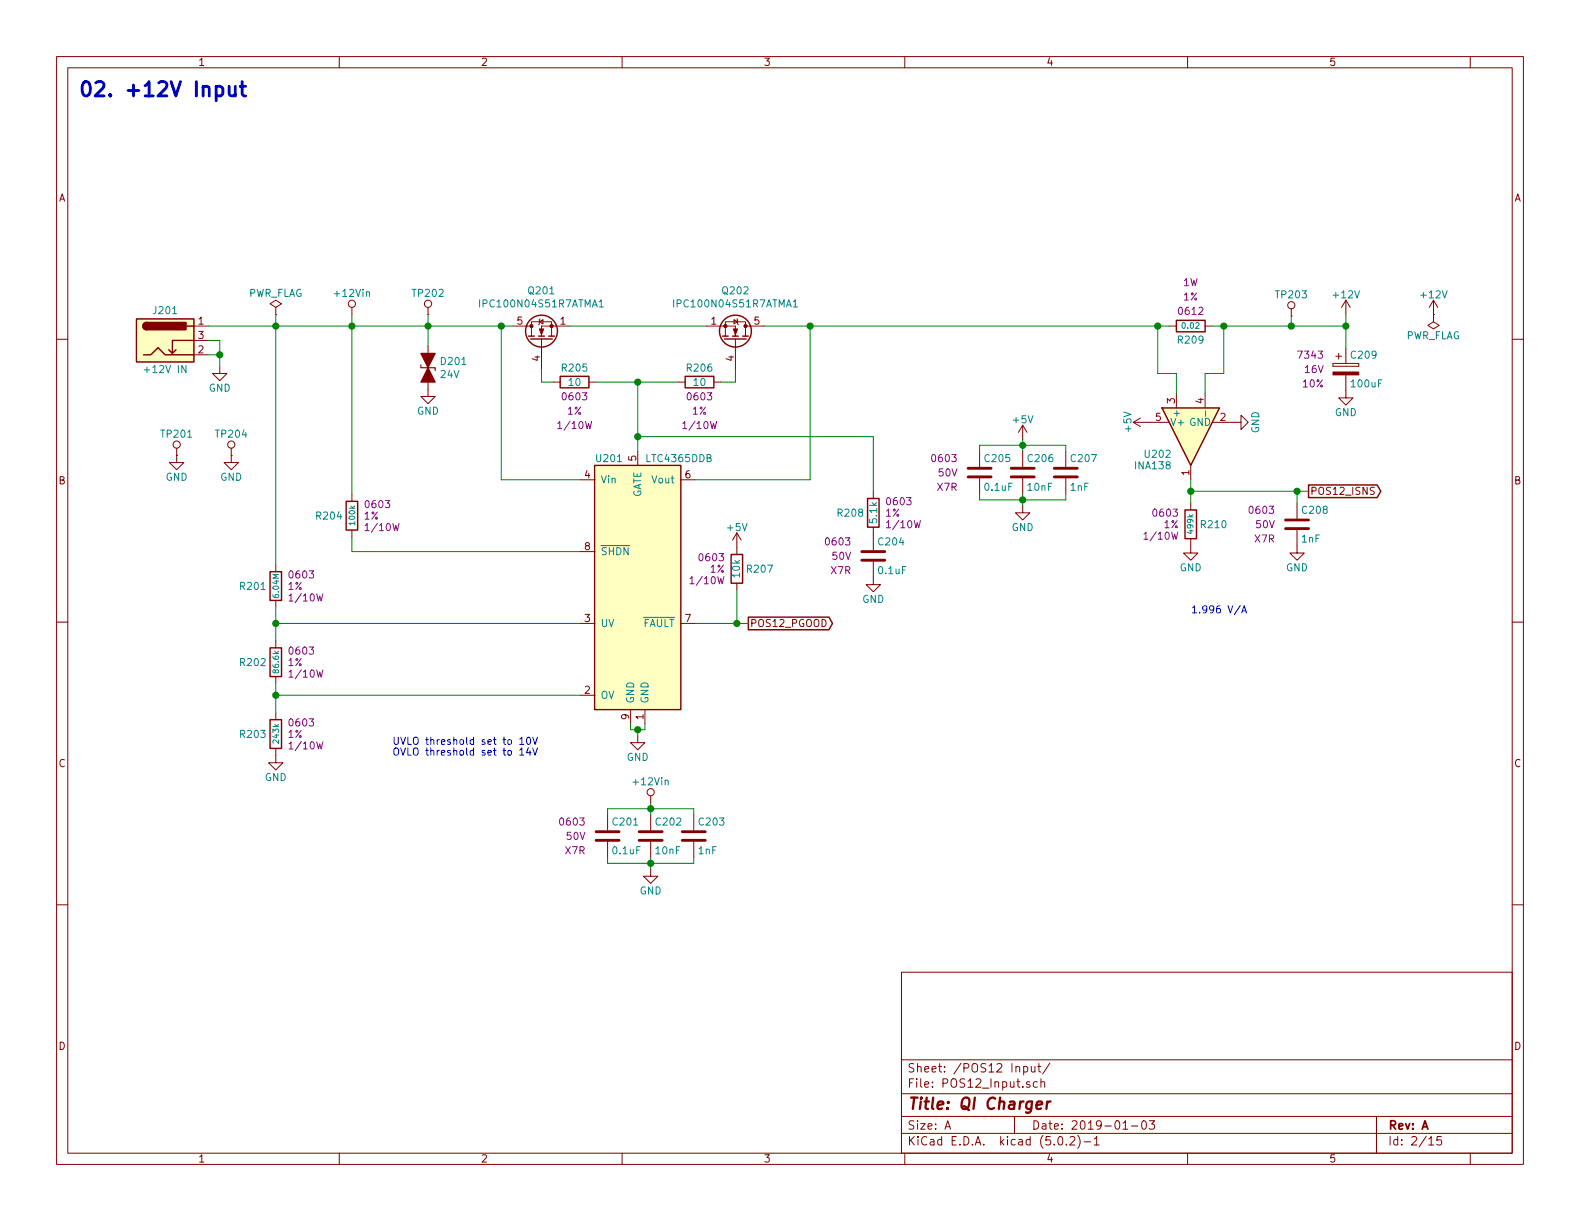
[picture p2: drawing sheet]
EESchema Schematic File Version 4
EELAYER 26 0
EELAYER END
$Descr A 11000 8500
encoding utf-8
Sheet 2 15
Title "QI Charger"
Date "2019-01-03"
Rev "A"
Comp ""
Comment1 ""
Comment2 ""
Comment3 ""
Comment4 ""
$EndDescr
$Comp
L power:GND #PWR0101
U 1 1
P 4440 5120
F 0 "#PWR0101" H 4440 4870 50  0001 C CNN
F 1 "GND" H 4440 4970 50  0000 C CNN
F 2 "" H 4440 5120 50  0001 C CNN
F 3 "" H 4440 5120 50  0001 C CNN
	1    4440 5120
	1    0    0    -1  
$EndComp
Wire Wire Line
	4440 5120 4440 5080
Wire Wire Line
	4440 5080 4390 5080
Wire Wire Line
	4390 5080 4390 5040
Wire Wire Line
	4440 5080 4490 5080
Wire Wire Line
	4490 5080 4490 5040
Connection ~ 4440 5080
$Comp
L Custom_Library:R_Custom R?
U 1 1
P 1920 4080
AR Path="/5BB2595E/5BB576E9" Ref="R?"  Part="1" 
AR Path="/5BAAE0FA/5BB576E9" Ref="R?"  Part="1" 
AR Path="/5BB86F23/5BB576E9" Ref="R?"  Part="1" 
AR Path="/5C1D5C9E/5BB576E9" Ref="R201"  Part="1" 
F 0 "R201" H 1860 4080 50  0000 R CNN
F 1 "6.04M" V 1920 4080 40  0000 C CNN
F 2 "Resistors_SMD:R_0603" H 1920 4080 50  0001 C CNN
F 3 "" H 1920 4080 50  0001 C CNN
F 4 "541-6.04MHCT-ND" H 2220 4480 60  0001 C CNN "Digi-Key PN"
F 5 "0603" H 2000 4160 50  0000 L CNN "display_footprint"
F 6 "1%" H 2000 4080 50  0000 L CNN "Tolerance"
F 7 "1/10W" H 2000 4000 50  0000 L CNN "Wattage"
	1    1920 4080
	1    0    0    -1  
$EndComp
$Comp
L Custom_Library:C_Custom C?
U 1 1
P 4230 5820
AR Path="/5BAAE16C/5BB576FA" Ref="C?"  Part="1" 
AR Path="/5BB181D8/5BB576FA" Ref="C?"  Part="1" 
AR Path="/5BB2595E/5BB576FA" Ref="C?"  Part="1" 
AR Path="/5BAAE0FA/5BB576FA" Ref="C?"  Part="1" 
AR Path="/5BB86F23/5BB576FA" Ref="C?"  Part="1" 
AR Path="/5C1D5C9E/5BB576FA" Ref="C201"  Part="1" 
F 0 "C201" H 4255 5920 50  0000 L CNN
F 1 "0.1uF" H 4255 5720 50  0000 L CNN
F 2 "Capacitors_SMD:C_0603" H 4268 5670 50  0001 C CNN
F 3 "" H 4255 5920 50  0001 C CNN
F 4 "0603" H 4080 5920 50  0000 R CNN "display_footprint"
F 5 "50V" H 4080 5820 50  0000 R CNN "Voltage"
F 6 "X7R" H 4080 5720 50  0000 R CNN "Dielectric"
F 7 "311-1344-1-ND" H 4655 6320 60  0001 C CNN "Digi-Key PN"
	1    4230 5820
	1    0    0    -1  
$EndComp
$Comp
L Custom_Library:C_Custom C?
U 1 1
P 4530 5820
AR Path="/5BAAE16C/5BB57705" Ref="C?"  Part="1" 
AR Path="/5BB181D8/5BB57705" Ref="C?"  Part="1" 
AR Path="/5BB2595E/5BB57705" Ref="C?"  Part="1" 
AR Path="/5BAAE0FA/5BB57705" Ref="C?"  Part="1" 
AR Path="/5BB86F23/5BB57705" Ref="C?"  Part="1" 
AR Path="/5C1D5C9E/5BB57705" Ref="C202"  Part="1" 
F 0 "C202" H 4555 5920 50  0000 L CNN
F 1 "10nF" H 4555 5720 50  0000 L CNN
F 2 "Capacitors_SMD:C_0603" H 4568 5670 50  0001 C CNN
F 3 "" H 4555 5920 50  0001 C CNN
F 4 "0603" H 4380 5920 50  0001 R CNN "display_footprint"
F 5 "50V" H 4380 5820 50  0001 R CNN "Voltage"
F 6 "X7R" H 4380 5720 50  0001 R CNN "Dielectric"
F 7 "1276-1921-1-ND" H 4955 6320 60  0001 C CNN "Digi-Key PN"
	1    4530 5820
	1    0    0    -1  
$EndComp
$Comp
L Custom_Library:C_Custom C?
U 1 1
P 4830 5820
AR Path="/5BAAE16C/5BB57710" Ref="C?"  Part="1" 
AR Path="/5BB181D8/5BB57710" Ref="C?"  Part="1" 
AR Path="/5BB2595E/5BB57710" Ref="C?"  Part="1" 
AR Path="/5BAAE0FA/5BB57710" Ref="C?"  Part="1" 
AR Path="/5BB86F23/5BB57710" Ref="C?"  Part="1" 
AR Path="/5C1D5C9E/5BB57710" Ref="C203"  Part="1" 
F 0 "C203" H 4855 5920 50  0000 L CNN
F 1 "1nF" H 4855 5720 50  0000 L CNN
F 2 "Capacitors_SMD:C_0603" H 4868 5670 50  0001 C CNN
F 3 "" H 4855 5920 50  0001 C CNN
F 4 "0603" H 4680 5920 50  0001 R CNN "display_footprint"
F 5 "50V" H 4680 5820 50  0001 R CNN "Voltage"
F 6 "X7R" H 4680 5720 50  0001 R CNN "Dielectric"
F 7 "1276-1018-1-ND" H 5255 6320 60  0001 C CNN "Digi-Key PN"
	1    4830 5820
	1    0    0    -1  
$EndComp
Wire Wire Line
	4530 6050 4530 6010
Wire Wire Line
	4530 6010 4230 6010
Wire Wire Line
	4230 6010 4230 5970
Connection ~ 4530 6010
Wire Wire Line
	4530 6010 4530 5970
Wire Wire Line
	4530 6010 4830 6010
Wire Wire Line
	4830 6010 4830 5970
Wire Wire Line
	4530 5590 4530 5630
Wire Wire Line
	4230 5670 4230 5630
Wire Wire Line
	4230 5630 4530 5630
Wire Wire Line
	4830 5630 4830 5670
Connection ~ 4530 5630
Wire Wire Line
	4530 5630 4530 5670
Wire Wire Line
	4530 5630 4830 5630
$Comp
L Custom_Library:R_Custom R?
U 1 1
P 1920 4610
AR Path="/5BB2595E/5BB57974" Ref="R?"  Part="1" 
AR Path="/5BAAE0FA/5BB57974" Ref="R?"  Part="1" 
AR Path="/5BB86F23/5BB57974" Ref="R?"  Part="1" 
AR Path="/5C1D5C9E/5BB57974" Ref="R202"  Part="1" 
F 0 "R202" H 1860 4610 50  0000 R CNN
F 1 "86.6k" V 1920 4610 40  0000 C CNN
F 2 "Resistors_SMD:R_0603" H 1920 4610 50  0001 C CNN
F 3 "" H 1920 4610 50  0001 C CNN
F 4 "311-86.6KHRCT-ND" H 2220 5010 60  0001 C CNN "Digi-Key PN"
F 5 "0603" H 2000 4690 50  0000 L CNN "display_footprint"
F 6 "1%" H 2000 4610 50  0000 L CNN "Tolerance"
F 7 "1/10W" H 2000 4530 50  0000 L CNN "Wattage"
	1    1920 4610
	1    0    0    -1  
$EndComp
$Comp
L Custom_Library:R_Custom R?
U 1 1
P 1920 5110
AR Path="/5BB2595E/5BB579AE" Ref="R?"  Part="1" 
AR Path="/5BAAE0FA/5BB579AE" Ref="R?"  Part="1" 
AR Path="/5BB86F23/5BB579AE" Ref="R?"  Part="1" 
AR Path="/5C1D5C9E/5BB579AE" Ref="R203"  Part="1" 
F 0 "R203" H 1860 5110 50  0000 R CNN
F 1 "243k" V 1920 5110 40  0000 C CNN
F 2 "Resistors_SMD:R_0603" H 1920 5110 50  0001 C CNN
F 3 "" H 1920 5110 50  0001 C CNN
F 4 "311-243KHRCT-ND" H 2220 5510 60  0001 C CNN "Digi-Key PN"
F 5 "0603" H 2000 5190 50  0000 L CNN "display_footprint"
F 6 "1%" H 2000 5110 50  0000 L CNN "Tolerance"
F 7 "1/10W" H 2000 5030 50  0000 L CNN "Wattage"
	1    1920 5110
	1    0    0    -1  
$EndComp
$Comp
L power:GND #PWR0102
U 1 1
P 1920 5260
F 0 "#PWR0102" H 1920 5010 50  0001 C CNN
F 1 "GND" H 1920 5110 50  0000 C CNN
F 2 "" H 1920 5260 50  0001 C CNN
F 3 "" H 1920 5260 50  0001 C CNN
	1    1920 5260
	1    0    0    -1  
$EndComp
Wire Wire Line
	1920 4840 1920 4760
Wire Wire Line
	1920 4840 1920 4960
Connection ~ 1920 4840
Wire Wire Line
	1920 4340 1920 4230
Wire Wire Line
	1920 4340 1920 4460
Connection ~ 1920 4340
$Comp
L Custom_Library:R_Custom R?
U 1 1
P 2450 3590
AR Path="/5BB2595E/5BB590A5" Ref="R?"  Part="1" 
AR Path="/5BAAE0FA/5BB590A5" Ref="R?"  Part="1" 
AR Path="/5BB86F23/5BB590A5" Ref="R?"  Part="1" 
AR Path="/5C1D5C9E/5BB590A5" Ref="R204"  Part="1" 
F 0 "R204" H 2390 3590 50  0000 R CNN
F 1 "100k" V 2450 3590 40  0000 C CNN
F 2 "Resistors_SMD:R_0603" H 2450 3590 50  0001 C CNN
F 3 "" H 2450 3590 50  0001 C CNN
F 4 "A106046CT-ND" H 2750 3990 60  0001 C CNN "Digi-Key PN"
F 5 "0603" H 2530 3670 50  0000 L CNN "display_footprint"
F 6 "1%" H 2530 3590 50  0000 L CNN "Tolerance"
F 7 "1/10W" H 2530 3510 50  0000 L CNN "Wattage"
	1    2450 3590
	1    0    0    -1  
$EndComp
Wire Wire Line
	2450 3840 2450 3740
Wire Wire Line
	3970 2270 4920 2270
$Comp
L Custom_Library:R_Custom R205
U 1 1
P 4000 2660
F 0 "R205" V 3900 2660 50  0000 C CNN
F 1 "10" V 4000 2660 50  0000 C CNN
F 2 "Resistors_SMD:R_0603" H 4000 2660 50  0001 C CNN
F 3 "" H 4000 2660 50  0001 C CNN
F 4 "YAG3351CT-ND" H 4300 3060 60  0001 C CNN "Digi-Key PN"
F 5 "0603" V 4100 2660 50  0000 C CNN "display_footprint"
F 6 "1%" V 4200 2660 50  0000 C CNN "Tolerance"
F 7 "1/10W" V 4300 2660 50  0000 C CNN "Wattage"
	1    4000 2660
	0    1    1    0   
$EndComp
$Comp
L Custom_Library:R_Custom R206
U 1 1
P 4870 2660
F 0 "R206" V 4770 2660 50  0000 C CNN
F 1 "10" V 4870 2660 50  0000 C CNN
F 2 "Resistors_SMD:R_0603" H 4870 2660 50  0001 C CNN
F 3 "" H 4870 2660 50  0001 C CNN
F 4 "YAG3351CT-ND" H 5170 3060 60  0001 C CNN "Digi-Key PN"
F 5 "0603" V 4970 2660 50  0000 C CNN "display_footprint"
F 6 "1%" V 5070 2660 50  0000 C CNN "Tolerance"
F 7 "1/10W" V 5170 2660 50  0000 C CNN "Wattage"
	1    4870 2660
	0    1    1    0   
$EndComp
Wire Wire Line
	3850 2660 3770 2660
Wire Wire Line
	3770 2660 3770 2570
Wire Wire Line
	5120 2570 5120 2660
Wire Wire Line
	5120 2660 5020 2660
$Comp
L Custom_Library:R_Custom R?
U 1 1
P 6080 3570
AR Path="/5BB2595E/5BB5D0CA" Ref="R?"  Part="1" 
AR Path="/5BAAE0FA/5BB5D0CA" Ref="R?"  Part="1" 
AR Path="/5BB86F23/5BB5D0CA" Ref="R?"  Part="1" 
AR Path="/5C1D5C9E/5BB5D0CA" Ref="R208"  Part="1" 
F 0 "R208" H 6020 3570 50  0000 R CNN
F 1 "5.1k" V 6080 3570 50  0000 C CNN
F 2 "Resistors_SMD:R_0603" H 6080 3570 50  0001 C CNN
F 3 "" H 6080 3570 50  0001 C CNN
F 4 "YAG3621CT-ND" H 6380 3970 60  0001 C CNN "Digi-Key PN"
F 5 "0603" H 6160 3650 50  0000 L CNN "display_footprint"
F 6 "1%" H 6160 3570 50  0000 L CNN "Tolerance"
F 7 "1/10W" H 6160 3490 50  0000 L CNN "Wattage"
	1    6080 3570
	1    0    0    -1  
$EndComp
$Comp
L power:GND #PWR0103
U 1 1
P 6080 4020
F 0 "#PWR0103" H 6080 3770 50  0001 C CNN
F 1 "GND" H 6080 3870 50  0000 C CNN
F 2 "" H 6080 4020 50  0001 C CNN
F 3 "" H 6080 4020 50  0001 C CNN
	1    6080 4020
	1    0    0    -1  
$EndComp
Wire Wire Line
	4440 3140 4440 3040
Wire Wire Line
	4440 2660 4150 2660
Wire Wire Line
	4440 2660 4720 2660
Connection ~ 4440 2660
Connection ~ 4440 3040
Wire Wire Line
	4440 3040 4440 2660
$Comp
L power:GND #PWR0104
U 1 1
P 4530 6050
F 0 "#PWR0104" H 4530 5800 50  0001 C CNN
F 1 "GND" H 4530 5900 50  0000 C CNN
F 2 "" H 4530 6050 50  0001 C CNN
F 3 "" H 4530 6050 50  0001 C CNN
	1    4530 6050
	1    0    0    -1  
$EndComp
Wire Wire Line
	2450 3440 2450 2270
Wire Wire Line
	1920 2270 2450 2270
Wire Wire Line
	1920 2270 1920 3930
Connection ~ 2450 2270
Wire Wire Line
	4040 3340 3490 3340
Wire Wire Line
	3490 3340 3490 2270
Wire Wire Line
	3490 2270 3570 2270
Connection ~ 1920 2270
$Comp
L Custom_Library:+12Vin #PWR0105
U 1 1
P 2450 2190
F 0 "#PWR0105" H 2450 2040 50  0001 C CNN
F 1 "+12Vin" H 2450 2340 50  0000 C CNN
F 2 "" H 2450 2190 50  0000 C CNN
F 3 "" H 2450 2190 50  0000 C CNN
	1    2450 2190
	1    0    0    -1  
$EndComp
Wire Wire Line
	2450 2190 2450 2270
$Comp
L Custom_Library:+12Vin #PWR0106
U 1 1
P 4530 5590
F 0 "#PWR0106" H 4530 5440 50  0001 C CNN
F 1 "+12Vin" H 4530 5740 50  0000 C CNN
F 2 "" H 4530 5590 50  0000 C CNN
F 3 "" H 4530 5590 50  0000 C CNN
	1    4530 5590
	1    0    0    -1  
$EndComp
Wire Wire Line
	4840 3340 5640 3340
Wire Wire Line
	5640 3340 5640 2270
Wire Wire Line
	5640 2270 5320 2270
$Comp
L Custom_Library:CP_Tant_Custom C209
U 1 1
P 9370 2570
F 0 "C209" H 9395 2670 50  0000 L CNN
F 1 "100uF" H 9395 2470 50  0000 L CNN
F 2 "Capacitors_Tantalum_SMD:CP_Tantalum_Case-X_EIA-7343-43_Reflow" H 9408 2420 50  0001 C CNN
F 3 "" H 9395 2670 50  0001 C CNN
F 4 "718-1102-1-ND" H 9370 2570 50  0001 C CNN "Digi-Key PN"
F 5 "7343" H 9220 2670 50  0000 R CNN "display_footprint"
F 6 "16V" H 9220 2570 50  0000 R CNN "Voltage"
F 7 "10%" H 9220 2470 50  0000 R CNN "Tolerance"
	1    9370 2570
	1    0    0    -1  
$EndComp
$Comp
L power:GND #PWR0107
U 1 1
P 9370 2720
F 0 "#PWR0107" H 9370 2470 50  0001 C CNN
F 1 "GND" H 9370 2570 50  0000 C CNN
F 2 "" H 9370 2720 50  0001 C CNN
F 3 "" H 9370 2720 50  0001 C CNN
	1    9370 2720
	1    0    0    -1  
$EndComp
Wire Wire Line
	6080 3420 6080 3040
Wire Wire Line
	4440 3040 6080 3040
$Comp
L Custom_Library:R_Custom R?
U 1 1
P 5130 3960
AR Path="/5BB2595E/5BB7655D" Ref="R?"  Part="1" 
AR Path="/5BAAE0FA/5BB7655D" Ref="R?"  Part="1" 
AR Path="/5BB86F23/5BB7655D" Ref="R?"  Part="1" 
AR Path="/5C1D5C9E/5BB7655D" Ref="R207"  Part="1" 
F 0 "R207" H 5070 3960 50  0000 R CNN
F 1 "10k" V 5130 3960 50  0000 C CNN
F 2 "Resistors_SMD:R_0603" H 5130 3960 50  0001 C CNN
F 3 "" H 5130 3960 50  0001 C CNN
F 4 "RMCF0603FT10K0CT-ND" H 5430 4360 60  0001 C CNN "Digi-Key PN"
F 5 "0603" H 5210 4040 50  0000 L CNN "display_footprint"
F 6 "1%" H 5210 3960 50  0000 L CNN "Tolerance"
F 7 "1/10W" H 5210 3880 50  0000 L CNN "Wattage"
	1    5130 3960
	-1   0    0    -1  
$EndComp
Wire Wire Line
	4840 4340 5130 4340
Wire Wire Line
	5130 4340 5130 4110
Text GLabel 5210 4340 2    50   Output ~ 0
POS12_PGOOD
Wire Wire Line
	5210 4340 5130 4340
Connection ~ 5130 4340
$Comp
L power:PWR_FLAG #FLG0101
U 1 1
P 1920 2190
F 0 "#FLG0101" H 1920 2265 50  0001 C CNN
F 1 "PWR_FLAG" H 1920 2340 50  0000 C CNN
F 2 "" H 1920 2190 50  0001 C CNN
F 3 "~" H 1920 2190 50  0001 C CNN
	1    1920 2190
	1    0    0    -1  
$EndComp
Wire Wire Line
	1920 2190 1920 2270
Wire Wire Line
	2450 2270 2980 2270
Connection ~ 3490 2270
Wire Wire Line
	2450 3840 4040 3840
Wire Wire Line
	1920 4340 4040 4340
Wire Wire Line
	1920 4840 4040 4840
$Comp
L Device:D_TVS_ALT D201
U 1 1
P 2980 2560
F 0 "D201" V 2934 2639 50  0000 L CNN
F 1 "24V" V 3025 2639 50  0000 L CNN
F 2 "Diodes_SMD:D_SMA" H 2980 2560 50  0001 C CNN
F 3 "~" H 2980 2560 50  0001 C CNN
F 4 "SMAJ24CALFCT-ND" H 2980 2560 50  0001 C CNN "Digi-Key PN"
	1    2980 2560
	0    1    1    0   
$EndComp
$Comp
L power:GND #PWR0108
U 1 1
P 2980 2710
F 0 "#PWR0108" H 2980 2460 50  0001 C CNN
F 1 "GND" H 2980 2560 50  0000 C CNN
F 2 "" H 2980 2710 50  0001 C CNN
F 3 "" H 2980 2710 50  0001 C CNN
	1    2980 2710
	1    0    0    -1  
$EndComp
Wire Wire Line
	2980 2410 2980 2270
Connection ~ 2980 2270
Wire Wire Line
	2980 2270 3490 2270
$Comp
L Custom_Library:LTC4365DDB U201
U 1 1
P 4440 4090
F 0 "U201" H 4140 4990 50  0000 L CNN
F 1 "LTC4365DDB" H 4490 4990 50  0000 L CNN
F 2 "Housings_DFN_QFN:DFN-8-1EP_2x3mm_Pitch0.5mm" H 4440 4090 50  0001 C CNN
F 3 "http://cds.linear.com/docs/en/datasheet/4365fa.pdf" H 4440 4340 50  0001 C CNN
F 4 "LTC4365IDDB#TRMPBFCT-ND" H 4440 4090 50  0001 C CNN "Digi-Key PN"
	1    4440 4090
	1    0    0    -1  
$EndComp
$Comp
L Custom_Library:IPC100N04S51R7ATMA1 Q201
U 1 1
P 3770 2370
F 0 "Q201" V 4113 2370 50  0000 C CNN
F 1 "IPC100N04S51R7ATMA1" V 4022 2370 50  0000 C CNN
F 2 "TO_SOT_Packages_SMD:TDSON-8-1" H 3970 2295 50  0001 L CIN
F 3 "https://www.infineon.com/dgdl/Infineon-IPC100N04S5-1R7-DS-v01_02-EN.pdf?fileId=5546d46253f65057015419c2835252f3" H 3970 2445 50  0001 L CNN
F 4 "IPC100N04S51R7ATMA1CT-ND" H 4170 2645 60  0001 C CNN "Digi-Key PN"
	1    3770 2370
	0    -1   -1   0   
$EndComp
$Comp
L Custom_Library:IPC100N04S51R7ATMA1 Q202
U 1 1
P 5120 2370
F 0 "Q202" V 5463 2370 50  0000 C CNN
F 1 "IPC100N04S51R7ATMA1" V 5372 2370 50  0000 C CNN
F 2 "TO_SOT_Packages_SMD:TDSON-8-1" H 5320 2295 50  0001 L CIN
F 3 "https://www.infineon.com/dgdl/Infineon-IPC100N04S5-1R7-DS-v01_02-EN.pdf?fileId=5546d46253f65057015419c2835252f3" H 5320 2445 50  0001 L CNN
F 4 "IPC100N04S51R7ATMA1CT-ND" H 5520 2645 60  0001 C CNN "Digi-Key PN"
	1    5120 2370
	0    1    -1   0   
$EndComp
$Comp
L Connector:Barrel_Jack_Switch J201
U 1 1
P 1150 2370
F 0 "J201" H 1150 2580 50  0000 C CNN
F 1 "+12V IN" H 1150 2170 50  0000 C CNN
F 2 "Connectors:BARREL_JACK" H 1200 2330 50  0001 C CNN
F 3 "~" H 1200 2330 50  0001 C CNN
F 4 "CP-202BH-ND" H -1010 -660 50  0001 C CNN "Digi-Key PN"
	1    1150 2370
	1    0    0    -1  
$EndComp
$Comp
L power:GND #PWR0109
U 1 1
P 1530 2550
F 0 "#PWR0109" H 1530 2300 50  0001 C CNN
F 1 "GND" H 1530 2400 50  0000 C CNN
F 2 "" H 1530 2550 50  0001 C CNN
F 3 "" H 1530 2550 50  0001 C CNN
	1    1530 2550
	1    0    0    -1  
$EndComp
Wire Wire Line
	1530 2550 1530 2470
Wire Wire Line
	1530 2470 1450 2470
Wire Wire Line
	1530 2470 1530 2370
Wire Wire Line
	1530 2370 1450 2370
Connection ~ 1530 2470
Text Notes 2730 5270 0    50   ~ 0
UVLO threshold set to 10V\nOVLO threshold set to 14V
$Comp
L Custom_Library:C_Custom C?
U 1 1
P 6080 3870
AR Path="/5BAAE16C/5C025CB2" Ref="C?"  Part="1" 
AR Path="/5BB181D8/5C025CB2" Ref="C?"  Part="1" 
AR Path="/5BB2595E/5C025CB2" Ref="C?"  Part="1" 
AR Path="/5BAAE0FA/5C025CB2" Ref="C?"  Part="1" 
AR Path="/5BB86F23/5C025CB2" Ref="C?"  Part="1" 
AR Path="/5C1D5C9E/5C025CB2" Ref="C204"  Part="1" 
F 0 "C204" H 6105 3970 50  0000 L CNN
F 1 "0.1uF" H 6105 3770 50  0000 L CNN
F 2 "Capacitors_SMD:C_0603" H 6118 3720 50  0001 C CNN
F 3 "" H 6105 3970 50  0001 C CNN
F 4 "0603" H 5930 3970 50  0000 R CNN "display_footprint"
F 5 "50V" H 5930 3870 50  0000 R CNN "Voltage"
F 6 "X7R" H 5930 3770 50  0000 R CNN "Dielectric"
F 7 "311-1344-1-ND" H 6505 4370 60  0001 C CNN "Digi-Key PN"
	1    6080 3870
	1    0    0    -1  
$EndComp
Wire Wire Line
	1450 2270 1920 2270
Wire Wire Line
	9370 2420 9370 2270
$Comp
L power:+5V #PWR0110
U 1 1
P 5130 3810
F 0 "#PWR0110" H 5130 3660 50  0001 C CNN
F 1 "+5V" H 5130 3950 50  0000 C CNN
F 2 "" H 5130 3810 50  0001 C CNN
F 3 "" H 5130 3810 50  0001 C CNN
	1    5130 3810
	1    0    0    -1  
$EndComp
$Comp
L Amplifier_Current:INA138 U202
U 1 1
P 8290 3040
F 0 "U202" V 8410 3170 50  0000 L CNN
F 1 "INA138" V 8490 3170 50  0000 L CNN
F 2 "TO_SOT_Packages_SMD:SOT-23-5" H 8290 3040 50  0001 C CNN
F 3 "http://www.ti.com/lit/ds/symlink/ina138.pdf" H 8290 3045 50  0001 C CNN
F 4 "INA138NACT-ND" H 8290 3040 50  0001 C CNN "Digi-Key PN"
	1    8290 3040
	0    -1   1    0   
$EndComp
$Comp
L power:+5V #PWR0111
U 1 1
P 7990 2940
F 0 "#PWR0111" H 7990 2790 50  0001 C CNN
F 1 "+5V" H 7990 3080 50  0000 C CNN
F 2 "" H 7990 2940 50  0001 C CNN
F 3 "" H 7990 2940 50  0001 C CNN
	1    7990 2940
	0    -1   1    0   
$EndComp
$Comp
L power:GND #PWR0112
U 1 1
P 8590 2940
F 0 "#PWR0112" H 8590 2690 50  0001 C CNN
F 1 "GND" H 8590 2790 50  0000 C CNN
F 2 "" H 8590 2940 50  0001 C CNN
F 3 "" H 8590 2940 50  0001 C CNN
	1    8590 2940
	0    -1   1    0   
$EndComp
$Comp
L Custom_Library:C_Custom C?
U 1 1
P 6820 3290
AR Path="/5BAAE16C/5C2DE30A" Ref="C?"  Part="1" 
AR Path="/5BB181D8/5C2DE30A" Ref="C?"  Part="1" 
AR Path="/5BB2595E/5C2DE30A" Ref="C?"  Part="1" 
AR Path="/5BAAE0FA/5C2DE30A" Ref="C?"  Part="1" 
AR Path="/5BB86F23/5C2DE30A" Ref="C?"  Part="1" 
AR Path="/5C1D5C9E/5C2DE30A" Ref="C205"  Part="1" 
F 0 "C205" H 6845 3390 50  0000 L CNN
F 1 "0.1uF" H 6845 3190 50  0000 L CNN
F 2 "Capacitors_SMD:C_0603" H 6858 3140 50  0001 C CNN
F 3 "" H 6845 3390 50  0001 C CNN
F 4 "0603" H 6670 3390 50  0000 R CNN "display_footprint"
F 5 "50V" H 6670 3290 50  0000 R CNN "Voltage"
F 6 "X7R" H 6670 3190 50  0000 R CNN "Dielectric"
F 7 "311-1344-1-ND" H 7245 3790 60  0001 C CNN "Digi-Key PN"
	1    6820 3290
	1    0    0    -1  
$EndComp
$Comp
L Custom_Library:C_Custom C?
U 1 1
P 7120 3290
AR Path="/5BAAE16C/5C2DE315" Ref="C?"  Part="1" 
AR Path="/5BB181D8/5C2DE315" Ref="C?"  Part="1" 
AR Path="/5BB2595E/5C2DE315" Ref="C?"  Part="1" 
AR Path="/5BAAE0FA/5C2DE315" Ref="C?"  Part="1" 
AR Path="/5BB86F23/5C2DE315" Ref="C?"  Part="1" 
AR Path="/5C1D5C9E/5C2DE315" Ref="C206"  Part="1" 
F 0 "C206" H 7145 3390 50  0000 L CNN
F 1 "10nF" H 7145 3190 50  0000 L CNN
F 2 "Capacitors_SMD:C_0603" H 7158 3140 50  0001 C CNN
F 3 "" H 7145 3390 50  0001 C CNN
F 4 "0603" H 6970 3390 50  0001 R CNN "display_footprint"
F 5 "50V" H 6970 3290 50  0001 R CNN "Voltage"
F 6 "X7R" H 6970 3190 50  0001 R CNN "Dielectric"
F 7 "1276-1921-1-ND" H 7545 3790 60  0001 C CNN "Digi-Key PN"
	1    7120 3290
	1    0    0    -1  
$EndComp
$Comp
L Custom_Library:C_Custom C?
U 1 1
P 7420 3290
AR Path="/5BAAE16C/5C2DE320" Ref="C?"  Part="1" 
AR Path="/5BB181D8/5C2DE320" Ref="C?"  Part="1" 
AR Path="/5BB2595E/5C2DE320" Ref="C?"  Part="1" 
AR Path="/5BAAE0FA/5C2DE320" Ref="C?"  Part="1" 
AR Path="/5BB86F23/5C2DE320" Ref="C?"  Part="1" 
AR Path="/5C1D5C9E/5C2DE320" Ref="C207"  Part="1" 
F 0 "C207" H 7445 3390 50  0000 L CNN
F 1 "1nF" H 7445 3190 50  0000 L CNN
F 2 "Capacitors_SMD:C_0603" H 7458 3140 50  0001 C CNN
F 3 "" H 7445 3390 50  0001 C CNN
F 4 "0603" H 7270 3390 50  0001 R CNN "display_footprint"
F 5 "50V" H 7270 3290 50  0001 R CNN "Voltage"
F 6 "X7R" H 7270 3190 50  0001 R CNN "Dielectric"
F 7 "1276-1018-1-ND" H 7845 3790 60  0001 C CNN "Digi-Key PN"
	1    7420 3290
	1    0    0    -1  
$EndComp
Wire Wire Line
	7120 3520 7120 3480
Wire Wire Line
	7120 3480 6820 3480
Wire Wire Line
	6820 3480 6820 3440
Connection ~ 7120 3480
Wire Wire Line
	7120 3480 7120 3440
Wire Wire Line
	7120 3480 7420 3480
Wire Wire Line
	7420 3480 7420 3440
Wire Wire Line
	7120 3060 7120 3100
Wire Wire Line
	6820 3140 6820 3100
Wire Wire Line
	6820 3100 7120 3100
Wire Wire Line
	7420 3100 7420 3140
Connection ~ 7120 3100
Wire Wire Line
	7120 3100 7120 3140
Wire Wire Line
	7120 3100 7420 3100
$Comp
L power:GND #PWR0113
U 1 1
P 7120 3520
F 0 "#PWR0113" H 7120 3270 50  0001 C CNN
F 1 "GND" H 7120 3370 50  0000 C CNN
F 2 "" H 7120 3520 50  0001 C CNN
F 3 "" H 7120 3520 50  0001 C CNN
	1    7120 3520
	1    0    0    -1  
$EndComp
$Comp
L power:+5V #PWR0114
U 1 1
P 7120 3060
F 0 "#PWR0114" H 7120 2910 50  0001 C CNN
F 1 "+5V" H 7120 3200 50  0000 C CNN
F 2 "" H 7120 3060 50  0001 C CNN
F 3 "" H 7120 3060 50  0001 C CNN
	1    7120 3060
	1    0    0    -1  
$EndComp
$Comp
L Custom_Library:R_Custom R209
U 1 1
P 8290 2270
F 0 "R209" V 8190 2270 50  0000 C CNN
F 1 "0.02" V 8290 2270 40  0000 C CNN
F 2 "Resistors_SMD:R_0612" H 8290 2270 50  0001 C CNN
F 3 "" H 8290 2270 50  0001 C CNN
F 4 "P16010CT-ND" H 8590 2670 60  0001 C CNN "Digi-Key PN"
F 5 "0612" V 8390 2270 50  0000 C CNN "display_footprint"
F 6 "1%" V 8490 2270 50  0000 C CNN "Tolerance"
F 7 "1W" V 8590 2270 50  0000 C CNN "Wattage"
	1    8290 2270
	0    -1   -1   0   
$EndComp
Wire Wire Line
	8190 2740 8190 2600
Wire Wire Line
	8190 2600 8060 2600
Wire Wire Line
	8060 2600 8060 2270
Wire Wire Line
	8060 2270 8140 2270
Wire Wire Line
	8390 2740 8390 2600
Wire Wire Line
	8390 2600 8520 2600
Wire Wire Line
	8520 2600 8520 2270
Wire Wire Line
	8520 2270 8440 2270
Connection ~ 8060 2270
Wire Wire Line
	9370 2270 8990 2270
Connection ~ 8520 2270
$Comp
L Custom_Library:R_Custom R?
U 1 1
P 8290 3650
AR Path="/5BB2595E/5C30901B" Ref="R?"  Part="1" 
AR Path="/5BAAE0FA/5C30901B" Ref="R?"  Part="1" 
AR Path="/5BB86F23/5C30901B" Ref="R?"  Part="1" 
AR Path="/5C1D5C9E/5C30901B" Ref="R210"  Part="1" 
F 0 "R210" H 8230 3650 50  0000 R CNN
F 1 "499k" V 8290 3650 40  0000 C CNN
F 2 "Resistors_SMD:R_0603" H 8290 3650 50  0001 C CNN
F 3 "" H 8290 3650 50  0001 C CNN
F 4 "0603" H 8370 3730 50  0000 L CNN "display_footprint"
F 5 "1%" H 8370 3650 50  0000 L CNN "Tolerance"
F 6 "1/10W" H 8370 3570 50  0000 L CNN "Wattage"
F 7 "RMCF0603FT499KCT-ND" H 0   0   50  0001 C CNN "Digi-Key PN"
	1    8290 3650
	-1   0    0    -1  
$EndComp
$Comp
L power:GND #PWR0115
U 1 1
P 8290 3800
F 0 "#PWR0115" H 8290 3550 50  0001 C CNN
F 1 "GND" H 8290 3650 50  0000 C CNN
F 2 "" H 8290 3800 50  0001 C CNN
F 3 "" H 8290 3800 50  0001 C CNN
	1    8290 3800
	1    0    0    -1  
$EndComp
$Comp
L power:+12V #PWR0116
U 1 1
P 9370 2190
F 0 "#PWR0116" H 9370 2040 50  0001 C CNN
F 1 "+12V" H 9370 2330 50  0000 C CNN
F 2 "" H 9370 2190 50  0001 C CNN
F 3 "" H 9370 2190 50  0001 C CNN
	1    9370 2190
	1    0    0    -1  
$EndComp
Wire Wire Line
	9370 2190 9370 2270
Connection ~ 9370 2270
Wire Wire Line
	8290 3420 8290 3500
Wire Wire Line
	8290 3340 8290 3420
Connection ~ 8290 3420
Wire Wire Line
	9030 3420 8290 3420
Wire Wire Line
	9030 3500 9030 3420
$Comp
L power:GND #PWR0117
U 1 1
P 9030 3800
F 0 "#PWR0117" H 9030 3550 50  0001 C CNN
F 1 "GND" H 9030 3650 50  0000 C CNN
F 2 "" H 9030 3800 50  0001 C CNN
F 3 "" H 9030 3800 50  0001 C CNN
	1    9030 3800
	1    0    0    -1  
$EndComp
Text GLabel 9110 3420 2    50   Output ~ 0
POS12_ISNS
Wire Wire Line
	9110 3420 9030 3420
Connection ~ 9030 3420
Text Notes 8290 4280 0    50   ~ 0
1.996 V/A
$Comp
L Custom_Library:C_Custom C?
U 1 1
P 9030 3650
AR Path="/5BAAE16C/5C324884" Ref="C?"  Part="1" 
AR Path="/5BB181D8/5C324884" Ref="C?"  Part="1" 
AR Path="/5BB2595E/5C324884" Ref="C?"  Part="1" 
AR Path="/5BAAE0FA/5C324884" Ref="C?"  Part="1" 
AR Path="/5BB86F23/5C324884" Ref="C?"  Part="1" 
AR Path="/5C1D5C9E/5C324884" Ref="C208"  Part="1" 
F 0 "C208" H 9055 3750 50  0000 L CNN
F 1 "1nF" H 9055 3550 50  0000 L CNN
F 2 "Capacitors_SMD:C_0603" H 9068 3500 50  0001 C CNN
F 3 "" H 9055 3750 50  0001 C CNN
F 4 "1276-1018-1-ND" H 9455 4150 60  0001 C CNN "Digi-Key PN"
F 5 "0603" H 8880 3750 50  0000 R CNN "display_footprint"
F 6 "50V" H 8880 3650 50  0000 R CNN "Voltage"
F 7 "X7R" H 8880 3550 50  0000 R CNN "Dielectric"
	1    9030 3650
	1    0    0    -1  
$EndComp
Wire Wire Line
	5640 2270 8060 2270
Connection ~ 5640 2270
$Comp
L power:PWR_FLAG #FLG0104
U 1 1
P 9980 2190
F 0 "#FLG0104" H 9980 2265 50  0001 C CNN
F 1 "PWR_FLAG" H 9980 2340 50  0000 C CNN
F 2 "" H 9980 2190 50  0001 C CNN
F 3 "~" H 9980 2190 50  0001 C CNN
	1    9980 2190
	-1   0    0    1   
$EndComp
$Comp
L power:+12V #PWR0381
U 1 1
P 9980 2190
F 0 "#PWR0381" H 9980 2040 50  0001 C CNN
F 1 "+12V" H 9980 2330 50  0000 C CNN
F 2 "" H 9980 2190 50  0001 C CNN
F 3 "" H 9980 2190 50  0001 C CNN
	1    9980 2190
	1    0    0    -1  
$EndComp
$Comp
L Custom_Library:TP TP?
U 1 1
P 1230 3170
AR Path="/5C1D5CD8/5C358180" Ref="TP?"  Part="1" 
AR Path="/5C1D5C9E/5C358180" Ref="TP201"  Part="1" 
F 0 "TP201" H 1230 3320 50  0000 C CNN
F 1 "TP" H 1230 3320 50  0001 C CNN
F 2 "Pin_Headers:Pin_Header_Angled_1x01_Pitch2.54mm" H 1230 3170 60  0001 C CNN
F 3 "" H 1230 3170 60  0000 C CNN
	1    1230 3170
	1    0    0    -1  
$EndComp
$Comp
L power:GND #PWR0383
U 1 1
P 1230 3170
F 0 "#PWR0383" H 1230 2920 50  0001 C CNN
F 1 "GND" H 1230 3020 50  0000 C CNN
F 2 "" H 1230 3170 50  0001 C CNN
F 3 "" H 1230 3170 50  0001 C CNN
	1    1230 3170
	1    0    0    -1  
$EndComp
$Comp
L Custom_Library:TP TP?
U 1 1
P 2980 2190
AR Path="/5C1D5CD8/5C35D7C8" Ref="TP?"  Part="1" 
AR Path="/5C1D5C9E/5C35D7C8" Ref="TP202"  Part="1" 
F 0 "TP202" H 2980 2340 50  0000 C CNN
F 1 "TP" H 2980 2340 50  0001 C CNN
F 2 "Custom Footprints Library:Test_Point" H 2980 2190 60  0001 C CNN
F 3 "" H 2980 2190 60  0000 C CNN
	1    2980 2190
	1    0    0    -1  
$EndComp
Wire Wire Line
	2980 2190 2980 2270
$Comp
L Custom_Library:TP TP?
U 1 1
P 8990 2200
AR Path="/5C1D5CD8/5C361228" Ref="TP?"  Part="1" 
AR Path="/5C1D5C9E/5C361228" Ref="TP203"  Part="1" 
F 0 "TP203" H 8990 2350 50  0000 C CNN
F 1 "TP" H 8990 2350 50  0001 C CNN
F 2 "Custom Footprints Library:Test_Point" H 8990 2200 60  0001 C CNN
F 3 "" H 8990 2200 60  0000 C CNN
	1    8990 2200
	1    0    0    -1  
$EndComp
Wire Wire Line
	8990 2200 8990 2270
Connection ~ 8990 2270
Wire Wire Line
	8990 2270 8520 2270
$Comp
L Custom_Library:TP TP?
U 1 1
P 1610 3170
AR Path="/5C1D5CD8/5C3D9362" Ref="TP?"  Part="1" 
AR Path="/5C1D5C9E/5C3D9362" Ref="TP204"  Part="1" 
F 0 "TP204" H 1610 3320 50  0000 C CNN
F 1 "TP" H 1610 3320 50  0001 C CNN
F 2 "Pin_Headers:Pin_Header_Angled_1x01_Pitch2.54mm" H 1610 3170 60  0001 C CNN
F 3 "" H 1610 3170 60  0000 C CNN
	1    1610 3170
	1    0    0    -1  
$EndComp
$Comp
L power:GND #PWR0384
U 1 1
P 1610 3170
F 0 "#PWR0384" H 1610 2920 50  0001 C CNN
F 1 "GND" H 1610 3020 50  0000 C CNN
F 2 "" H 1610 3170 50  0001 C CNN
F 3 "" H 1610 3170 50  0001 C CNN
	1    1610 3170
	1    0    0    -1  
$EndComp
Text Notes 540  690  0    100  ~ 20
02. +12V Input
$EndSCHEMATC
